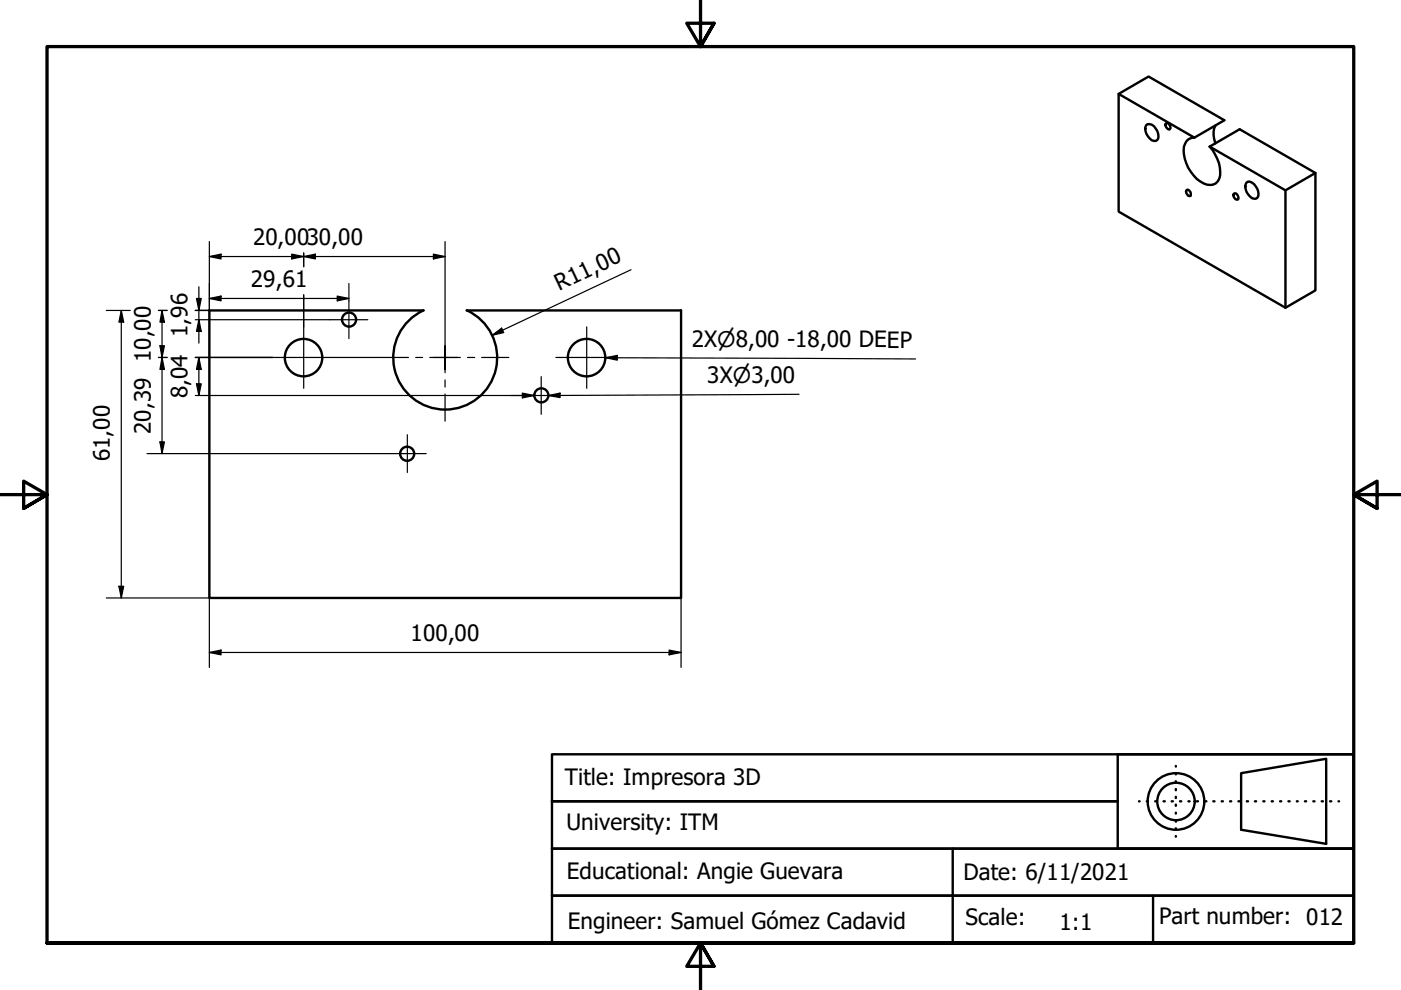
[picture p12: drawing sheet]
<svg xmlns="http://www.w3.org/2000/svg" width="297mm" height="210mm" viewBox="0 0 297 210" stroke-linecap="round" stroke-linejoin="round" font-family="sans-serif">
<!-- layer: Visible (ISO) -->
<g fill="none" stroke="#000" stroke-width=".51">
<path d="M237.2 19.9l6.3-3.7 16.1 9.3-6.4 3.7zM237.2 19.9v25l35.3 20.3 6.4-3.6v-24.9M243.1 26.5a1.46 1.46 0 0 1 1.9 .8 1.7 1.7 0 0 1 0 2.6 2.47 2.47 0 0 1-2.2-2.6zM247.1 26.2a.8 .8 0 0 1 .9 .3 .8 .8 0 0 1 0 .9 .93 .93 0 0 1-.9-1.2zM253.2 29.2a2.33 2.33 0 0 0-2.2 2.7 8.1 8.1 0 0 0 4.9 7.3 2.25 2.25 0 0 0 2.8-2.8 8.8 8.8 0 0 0-2.2-5.3M256.5 31.1l6.3-3.7 16.1 9.3-6.4 3.7zM257.7 26.6a4.4 4.4 0 0 0 0 3.8M264.3 38.7a1.32 1.32 0 0 1 2 .8 1.7 1.7 0 0 1 0 2.6 2.47 2.47 0 0 1-2.3-2.6zM251.5 40.4l.2-.2a.93 .93 0 0 1 .7 1.4 .93 .93 0 0 1-.9-1.2zM261.6 41.1l.1-.1a.93 .93 0 0 1 .7 1.3 .93 .93 0 0 1-.8-1.2zM272.5 40.4v24.8M99 65.8a11 11 0 0 1 4 16.8 11 11 0 0 1-17.3 0 11 11 0 0 1 4.1-16.8h-45.4v61h100v-61h-45.5"/>
<circle cx="64.4" cy="75.8" r="4"/>
<circle cx="74" cy="67.8" r="1.49"/>
<circle cx="124.4" cy="75.8" r="4"/>
<circle cx="86.3" cy="96.2" r="1.49"/>
<circle cx="114.8" cy="83.8" r="1.49"/>
</g>
<!-- layer: Border (ISO) -->
<path d="M148.5 -.1v10l-2.9-5h5.8l-2.9 5 2.9-5M0 104.9h10l-5-2.9v5.8l5-2.9-5 2.9M297 104.9h-10l5-2.9v5.8l-5-2.9 5 2.9M10 199.9v-190h277v190h-277h277M151.4 204.9l-2.9-5 2.9 5h-5.8l2.9-5v10" fill="none" stroke="#000" stroke-width=".7"/>
<!-- layer: Title (ISO) -->
<g fill="none" stroke="#000" stroke-width=".51">
<path d="M117 159.9h170v20h-170v10h170v10h-170v-10h170v-10h-170v-10h120h-120zM237 159.9h50v20h-50zM202 179.9v20M241.5 169.9h.1M243.1 169.9h.3M244.9 169.9h.3M246.7 169.9h.3M248.4 169.9h.3M249.3 162.4v.1M249.3 163.9v.3M249.3 165.6v.2M249.3 167.3v.2"/>
<path d="M249.3 168.9v.3M249.3 170.6v.3M249.3 172.3v.2M249.3 174v.2M249.3 175.6v.3M249.3 177.3v.1M250.2 169.9h.2M252 169.9h.2M253.7 169.9h.3M255.5 169.9h.3M257.2 169.9h.3M259 169.9h.3"/>
<path d="M260.8 169.9h.2M262.6 169.9h.2M263.1 163.9l18.1-3v18l-18.1-3zM264.4 169.9h.2M266.1 169.9h.2M267.8 169.9h.3M269.6 169.9h.3M271.4 169.9h.3M273.2 169.9h.2M275 169.9h.1M276.7 169.9h.2M278.4 169.9h.3"/>
<path d="M280.2 169.9h.3M282 169.9h.3M283.8 169.9h.1M244.5 189.9v10"/>
<circle cx="249.3" cy="169.9" r="6"/>
<circle cx="249.3" cy="169.9" r="4"/>
</g>
<!-- layer: Center Mark (ISO) -->
<g fill="none" stroke="#000" stroke-width=".25">
<path d="M57.8 75.8h13.1M64.4 69.3v13M70 67.8h8M74 63.8v8M80.9 75.8h5.7M88.1 75.8h1.5M91.1 75.8h3.3h-2.5M94.4 73.3v2.5v-2.5M94.4 78.3v-2.5v3.2M96.9 75.8h-2.5h3.2M99.1 75.8h1.5M102.1 75.8h5.8"/>
<path d="M114.7 79.9v8M117.9 75.8h13M124.4 69.3v13M82.4 96.2h8M86.4 92.2v8M94.4 80.6v1.5M94.4 83.5v5.8M110.7 83.9h8"/>
</g>
<!-- layer: Symbol (ISO) -->
<path d="M128.4 75.9l2.5-.6v1.1zM128.4 75.9l65.7 .2" fill="none" stroke="#000" stroke-width=".25"/>
<path d="M128.4 75.9l2.5-.6v1.1z" fill-rule="evenodd" fill="#000"/>
<!-- layer: Dimension (ISO) -->
<g fill="none" stroke="#000" stroke-width=".25">
<path d="M44.4 54.4l2.5-.5v1zM44.4 51.2v14.6h-3M44.4 54.4h50M61.8 53.9l2.6 .5-2.6 .5zM64.4 54.4l2.5-.5v1zM64.4 53.6v3M91.9 53.9l2.5 .5-2.5 .5zM94.4 51.2v22.1M133.8 57.2l-29.5 13.9M22.5 65.8h5.1M25.7 65.8l.5 2.5h-1zM25.7 65.8v61"/>
<path d="M33.6 65.8h1.8M33.6 75.8h1.8M33.9 73.3h1l-.5 2.5zM34.4 65.8l.5 2.5h-1zM34.4 75.8l.5 2.5h-1zM34.4 65.8v30.4M41.4 75.8h16.4M41.4 67.8h28.6M41.7 63.3h1l-.5 2.5zM42.2 67.8l.5 2.5h-1zM42.2 75.8l.5 2.5h-1zM42.2 60.8v11.9"/>
<path d="M42.2 75.8v8.1M44.4 63.3l2.5-.5v1zM44.4 63.3h29.6M64.4 62.5v6.8M70.9 75.8h10M71.5 62.8l2.5 .5-2.5 .5zM74 60.1v3.7M104.3 71.1l2.1-1.5 .4 .9zM31.2 96.2h51.2M33.9 93.7h1l-.5 2.5zM41.4 83.9h52.9M41.7 81.4h1l-.5 2.5z"/>
<path d="M94.5 83.9h18.8M110.7 83.3l2.6 .6-2.6 .5zM116.3 83.9l2.4-.6v1zM169.4 83.6l-53.1 .3h2.4M22.5 126.8h21.9v14.7M25.2 124.3h1l-.5 2.5zM44.4 138.3l2.5-.5v1zM44.4 138.3h100M141.9 137.8l2.5 .5-2.5 .5zM144.4 126.8v14.7"/>
</g>
<g fill="#000">
<path d="M44.4 54.4l2.5-.5v1z" fill-rule="evenodd"/>
<path d="M61.8 53.9l2.6 .5-2.6 .5z" fill-rule="evenodd"/>
<path d="M64.4 54.4l2.5-.5v1z" fill-rule="evenodd"/>
<path d="M91.9 53.9l2.5 .5-2.5 .5z" fill-rule="evenodd"/>
<path d="M25.7 65.8l.5 2.5h-1z" fill-rule="evenodd"/>
<path d="M33.9 73.3h1l-.5 2.5z" fill-rule="evenodd"/>
<path d="M34.4 65.8l.5 2.5h-1z" fill-rule="evenodd"/>
<path d="M34.4 75.8l.5 2.5h-1z" fill-rule="evenodd"/>
<path d="M41.7 63.3h1l-.5 2.5z" fill-rule="evenodd"/>
<path d="M42.2 67.8l.5 2.5h-1z" fill-rule="evenodd"/>
<path d="M42.2 75.8l.5 2.5h-1z" fill-rule="evenodd"/>
<path d="M44.4 63.3l2.5-.5v1z" fill-rule="evenodd"/>
<path d="M71.5 62.8l2.5 .5-2.5 .5z" fill-rule="evenodd"/>
<path d="M104.3 71.1l2.1-1.5 .4 .9z" fill-rule="evenodd"/>
<path d="M33.9 93.7h1l-.5 2.5z" fill-rule="evenodd"/>
<path d="M41.7 81.4h1l-.5 2.5z" fill-rule="evenodd"/>
<path d="M110.7 83.3l2.6 .6-2.6 .5z" fill-rule="evenodd"/>
<path d="M116.3 83.9l2.4-.6v1z" fill-rule="evenodd"/>
<path d="M25.2 124.3h1l-.5 2.5z" fill-rule="evenodd"/>
<path d="M44.4 138.3l2.5-.5v1z" fill-rule="evenodd"/>
<path d="M141.9 137.8l2.5 .5-2.5 .5z" fill-rule="evenodd"/>
</g>
<g font-size="4.8">
<text x="53.7" y="52">20,0030,00</text>
<text x="53.2" y="60.9">29,61</text>
<text x="118.6" y="61.8" transform="rotate(-25 118.6 61.8)">R11,00</text>
<text x="39.8" y="71.5" transform="rotate(-90 39.8 71.5)">1,96</text>
<text x="32" y="76.8" transform="rotate(-90 32 76.8)">10,00</text>
<text x="146.7" y="73.5">2X⌀8,00 -18,00 DEEP</text>
<text x="149.9" y="81.3">3X⌀3,00</text>
<text x="39.8" y="84.5" transform="rotate(-90 39.8 84.5)">8,04</text>
<text x="32" y="92" transform="rotate(-90 32 92)">20,39</text>
<text x="23.3" y="97.8" transform="rotate(-90 23.3 97.8)">61,00</text>
<text x="87.1" y="135.9">100,00</text>
<text x="119.8" y="166.5">Title: Impresora 3D</text>
<text x="120.1" y="176">University: ITM</text>
<text x="120.2" y="186.3">Educational: Angie Guevara</text>
<text x="204.3" y="186.6">Date: 6/11/2021</text>
<text x="120.4" y="196.9">Engineer: Samuel Gómez Cadavid</text>
<text x="204.7" y="196.1">Scale:</text>
<text x="224.7" y="197.3">1:1</text>
<text x="245.7" y="195.9">Part number: 012</text>
</g>
</svg>
